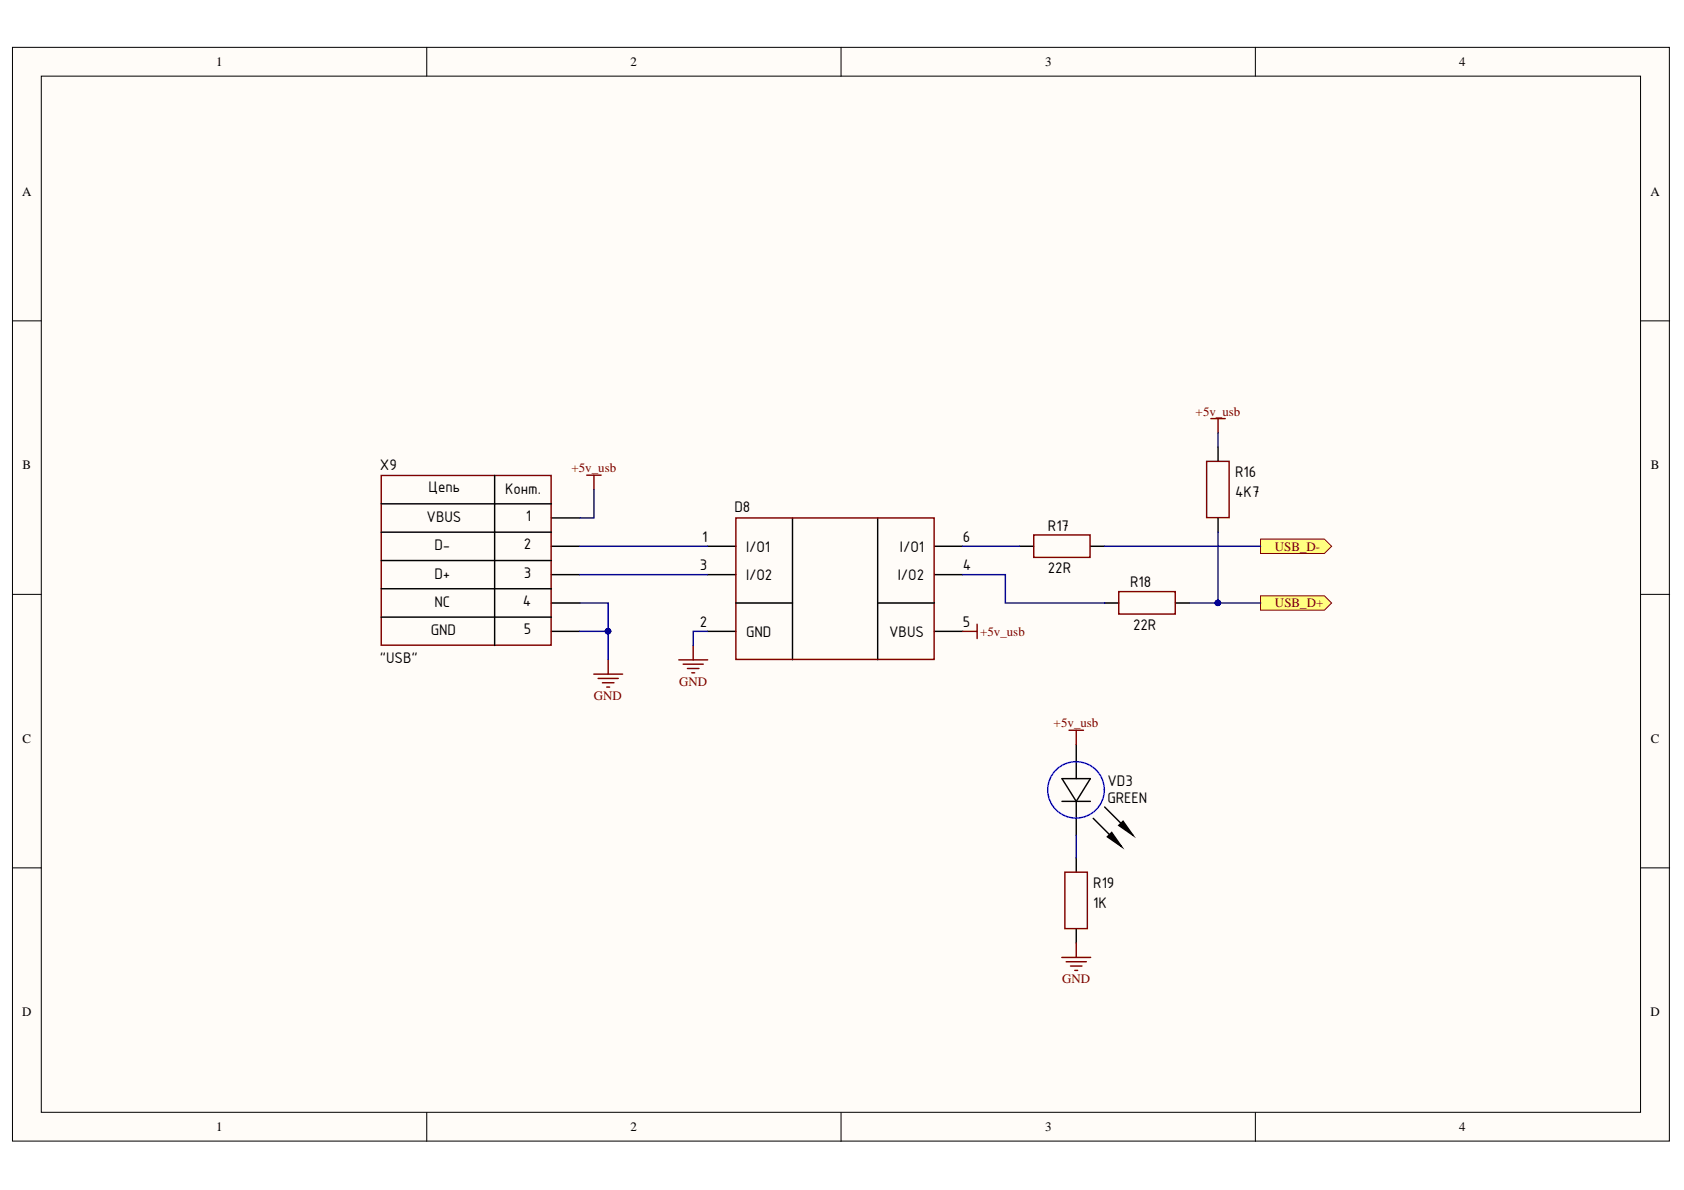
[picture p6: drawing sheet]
<svg xmlns="http://www.w3.org/2000/svg" width="297mm" height="210mm" viewBox="0 0 297 210" stroke-linecap="round" stroke-linejoin="round" font-family="sans-serif">
<g fill="#fffcf8" stroke="#000" stroke-width=".18">
<path d="M2.2 8.4h292.3v192.9h-292.3z"/>
<path d="M7.3 13.4h282.1v182.8h-282.1z"/>
</g>
<path d="M75.3 8.4v5M148.4 8.4v5M221.4 8.4v5M2.2 56.6h5.1M289.4 56.6h5.1M2.2 104.8h5.1M289.4 104.8h5.1M2.2 153.1h5.1M289.4 153.1h5.1M75.3 196.2v5.1M148.4 196.2v5.1M221.4 196.2v5.1" fill="none" stroke="#000" stroke-width=".18"/>
<g fill="none" stroke="#000" stroke-width=".25">
<path d="M214.8 78.9v2.5M67.2 88.9h30.1M67.2 93.9h30.1M67.2 98.9h30.1M87.2 83.9v30M97.3 91.4h5M97.3 96.4h5M179.8 96.4h2.5M192.3 96.4h2.5M214.8 91.4v2.5M67.2 103.8h30.1M67.2 108.9h30.1"/>
<path d="M97.3 101.4h5M97.3 106.4h5M97.3 111.4h5M194.8 106.4h2.5M207.4 106.4h2.4"/>
</g>
<path d="M67.2 83.9h30v29.9h-30zM182.3 94.4h10v3.9h-10zM212.8 81.4h4v9.9h-4zM104.7 118.9h5.1M105.5 119.7h3.6M107.3 116.4v2.5M197.3 104.4h10v3.9h-10zM106.3 120.4h2M107 121.2h.5" fill="none" stroke="#800000" stroke-width=".25"/>
<g fill="#ffff80" stroke="#800000" stroke-width=".18">
<path d="M222.3 95.1h11.3l1.3 1.3-1.3 1.2h-11.3z" fill-rule="evenodd"/>
<path d="M222.3 105.1h11.3l1.3 1.3-1.3 1.2h-11.3z" fill-rule="evenodd"/>
</g>
<path d="M124.8 96.4h5M139.8 91.4v25M154.8 91.4v25M164.8 96.4h5M124.8 111.4h5M124.8 101.4h5M129.8 106.4h10M154.8 106.4h10M164.8 111.4h5M164.8 101.4h5M189.8 131.3v6M189.8 141.4v5.9" fill="none" stroke="#000" stroke-width=".25"/>
<path d="M213.6 73.8h2.5M214.8 73.8v2.6M103.5 83.8h2.5M104.8 83.8v2.6M129.8 91.4h35v24.9h-35zM119.7 116.4h5.1M120.5 117.2h3.6M121.3 117.9h2M122 118.7h.5M122.3 113.9v2.5M169.8 111.4h2.5M172.3 110.1v2.5" fill="none" stroke="#800000" stroke-width=".25"/>
<path d="M187.3 137.3h5l-2.5 4.1zM187.3 141.4h5M192.8 144.3l3 3M194.8 142.3l3 3" fill="none" stroke="#030000" stroke-width=".25"/>
<circle cx="189.8" cy="139.3" r="5" fill="none" stroke="#00f" stroke-width=".25"/>
<path d="M195.3 147.6l.8-.8 1.7 2.6z" fill="#030000"/>
<path d="M195.3 147.6l.8-.8 1.7 2.6z" fill="none" stroke="#030000" stroke-width=".25"/>
<path d="M197.3 145.6l.8-.7 1.8 2.4z" fill="#030000"/>
<path d="M197.3 145.6l.8-.7 1.8 2.4z" fill="none" stroke="#030000" stroke-width=".25"/>
<path d="M189.8 151.3v2.5M189.8 163.9v2.4" fill="none" stroke="#000" stroke-width=".25"/>
<path d="M188.6 128.8h2.5M189.8 128.8v2.5M187.8 153.8h4v10h-4zM187.3 168.9h5.1M188.1 169.6h3.5M188.8 170.4h2.1M189.6 171.2h.5M189.8 166.3v2.6" fill="none" stroke="#800000" stroke-width=".25"/>
<g fill="none" stroke="#000080" stroke-width=".25">
<path d="M214.8 76.4v2.5M102.3 96.4h22.5M104.8 86.4v5h-2.5M169.8 96.4h10M194.8 96.4h27.5M214.8 93.9v12.5M102.3 106.4h5v5h-5M102.3 101.4h22.5M107.3 111.4v5M124.8 111.4h-2.5v2.5M169.8 101.4h7.5v5h17.5M209.8 106.4h12.5"/>
<path d="M189.8 147.3v4"/>
</g>
<g fill="#000080" stroke="#000080" stroke-width=".18">
<circle cx="214.8" cy="106.3" r=".49"/>
<circle cx="107.2" cy="111.3" r=".49"/>
</g>
<g font-size="2.9">
<text x="67" y="82.9">X9</text>
<text x="75.6" y="86.9">Цепь</text>
<text x="89.1" y="87.1">Конт.</text>
<text x="217.9" y="87.6">4K7</text>
<text x="217.9" y="84.1">R16</text>
<text x="75.2" y="92.1">VBUS</text>
<text x="92.8" y="91.9">1</text>
<text x="123.8" y="95.6">1</text>
<text x="129.6" y="90.4">D8</text>
<text x="169.8" y="95.6">6</text>
<text x="184.8" y="93.6">R17</text>
<text x="76.6" y="97.1">D-</text>
<text x="92.4" y="96.9">2</text>
<text x="92.4" y="101.9">3</text>
<text x="123.5" y="100.6">3</text>
<text x="131.6" y="97.4">I/O1</text>
<text x="158.7" y="97.4">I/O1</text>
<text x="169.8" y="100.6">4</text>
<text x="184.8" y="101.1">22R</text>
<text x="76.6" y="107.1">NC</text>
<text x="76.6" y="102.1">D+</text>
<text x="92.2" y="106.9">4</text>
<text x="131.6" y="102.4">I/O2</text>
<text x="158.4" y="102.4">I/O2</text>
<text x="199.3" y="103.6">R18</text>
<text x="76" y="112.1">GND</text>
<text x="92.4" y="111.8">5</text>
<text x="123.5" y="110.6">2</text>
<text x="131.6" y="112.4">GND</text>
<text x="156.8" y="112.4">VBUS</text>
<text x="169.8" y="110.6">5</text>
<text x="199.9" y="111.1">22R</text>
<text x="67" y="116.9">&quot;USB&quot;</text>
<text x="195.3" y="141.6">GREEN</text>
<text x="195.3" y="138.6">VD3</text>
<text x="192.8" y="160.1">1K</text>
<text x="192.8" y="156.6">R19</text>
</g>
<g font-size="2.3">
<text x="38.2" y="11.7">1</text>
<text x="111.2" y="11.7">2</text>
<text x="184.3" y="11.7">3</text>
<text x="257.4" y="11.7">4</text>
<text x="3.9" y="34.5">A</text>
<text x="291.1" y="34.5">A</text>
<text x="4" y="82.8">B</text>
<text x="291.2" y="82.8">B</text>
<text x="4" y="131">C</text>
<text x="291.2" y="131">C</text>
<text x="3.9" y="179.2">D</text>
<text x="291.1" y="179.2">D</text>
<text x="38.2" y="199.6">1</text>
<text x="111.2" y="199.6">2</text>
<text x="184.3" y="199.6">3</text>
<text x="257.4" y="199.6">4</text>
</g>
<g font-size="2.3" fill="#800000">
<text x="210.9" y="73.3">+5v_usb</text>
<text x="100.8" y="83.3">+5v_usb</text>
<text x="224.9" y="97.1">USB_D-</text>
<text x="224.9" y="107.2">USB_D+</text>
<text x="172.9" y="112.1">+5v_usb</text>
<text x="104.8" y="123.5">GND</text>
<text x="119.8" y="121">GND</text>
<text x="185.9" y="128.3">+5v_usb</text>
<text x="187.3" y="173.4">GND</text>
</g>
</svg>
